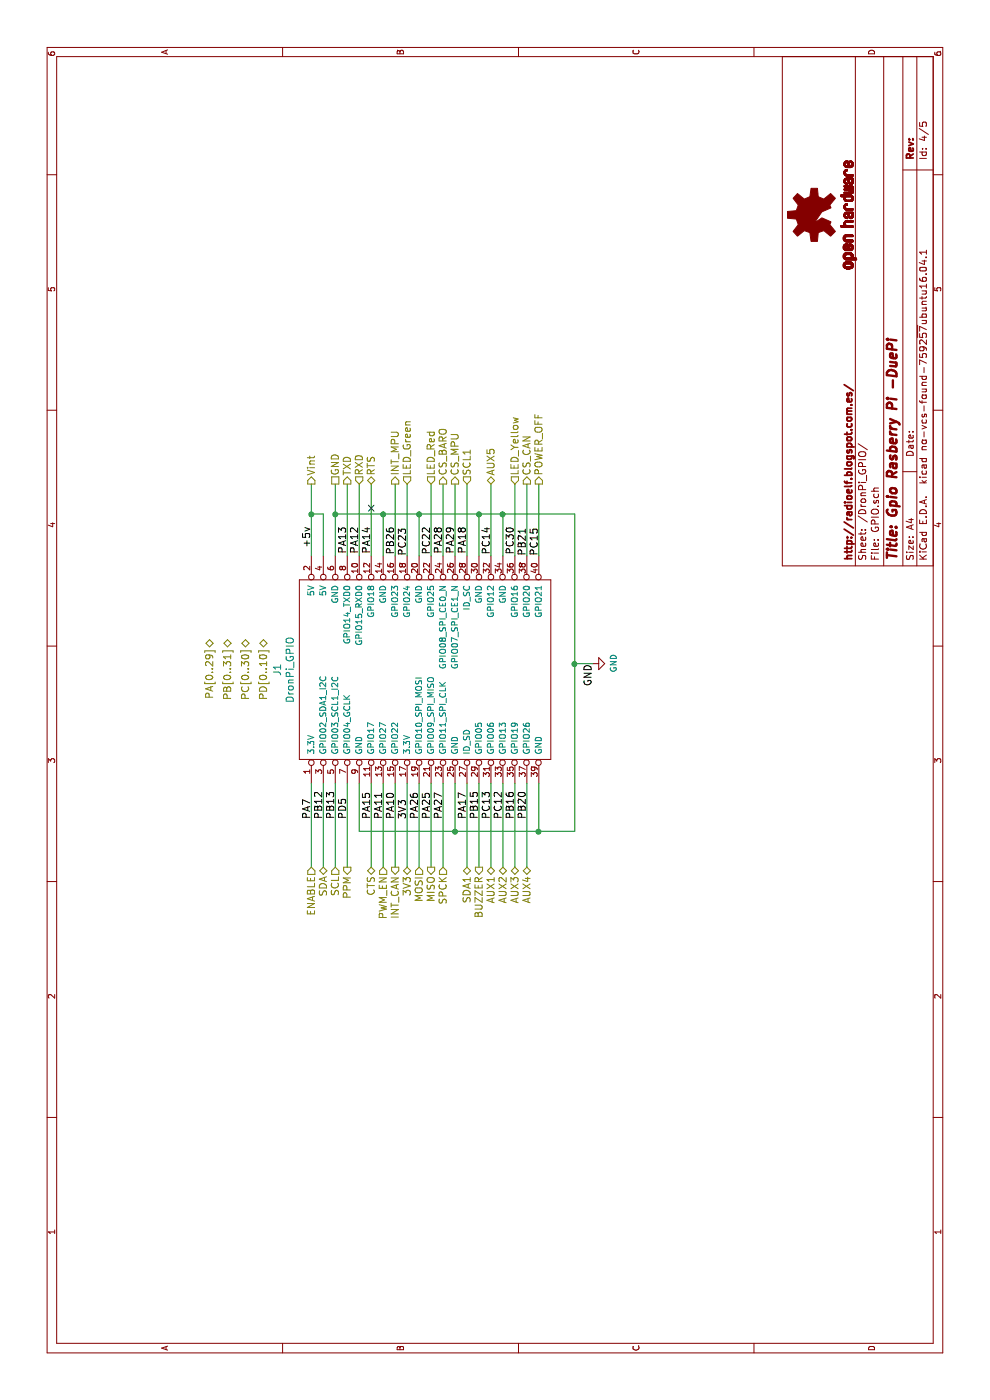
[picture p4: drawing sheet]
EESchema Schematic File Version 2
LIBS:DuePi-rescue
LIBS:power
LIBS:device
LIBS:transistors
LIBS:conn
LIBS:linear
LIBS:regul
LIBS:74xx
LIBS:cmos4000
LIBS:adc-dac
LIBS:memory
LIBS:xilinx
LIBS:microcontrollers
LIBS:dsp
LIBS:microchip
LIBS:analog_switches
LIBS:motorola
LIBS:texas
LIBS:intel
LIBS:audio
LIBS:interface
LIBS:digital-audio
LIBS:philips
LIBS:display
LIBS:cypress
LIBS:siliconi
LIBS:opto
LIBS:atmel
LIBS:contrib
LIBS:valves
LIBS:DuePi-cache
EELAYER 26 0
EELAYER END
$Descr A4 11693 8268
encoding utf-8
Sheet 4 5
Title "Gpio Rasberry Pi -DuePi"
Date ""
Rev ""
Comp "http://radioelf.blogspot.com.es/"
Comment1 ""
Comment2 ""
Comment3 ""
Comment4 ""
$EndDescr
$Comp
L DronPi_GPIO J1
U 1 1
P 5350 2600
F 0 "J1" H 6100 2887 60  0000 C CNN
F 1 "DronPi_GPIO" H 6100 2781 60  0000 C CNN
F 2 "dronpi:raspberrypi2" H 5350 2600 60  0001 C CNN
F 3 "" H 5350 2600 60  0000 C CNN
	1    5350 2600
	1    0    0    -1  
$EndComp
$Comp
L GND #PWR11
U 1 1
P 6150 4950
F 0 "#PWR11" H 6150 4700 50  0001 C CNN
F 1 "GND" H 6155 4777 50  0000 C CNN
F 2 "" H 6150 4950 50  0000 C CNN
F 3 "" H 6150 4950 50  0000 C CNN
	1    6150 4950
	1    0    0    -1  
$EndComp
Text Label 6150 4950 2    60   ~ 0
GND
Text Label 4850 3400 0    60   ~ 0
3V3
Text Label 7300 2600 2    60   ~ 0
+5v
Text Label 4850 3700 0    60   ~ 0
PA27
Text Label 4850 3600 0    60   ~ 0
PA25
Text Label 4850 3500 0    60   ~ 0
PA26
Text Label 4850 2700 0    60   ~ 0
PB12
Text Label 4850 2800 0    60   ~ 0
PB13
Text Label 4850 3900 0    60   ~ 0
PA17
Text Label 7300 3900 2    60   ~ 0
PA18
Text Label 7300 3800 2    60   ~ 0
PA29
Text Label 7300 3700 2    60   ~ 0
PA28
Text Label 7050 4400 0    60   ~ 0
PB21
Text Label 7300 3000 2    60   ~ 0
PA12
Text Label 7300 2900 2    60   ~ 0
PA13
Text HLabel 6350 1750 0    60   BiDi ~ 0
PA[0..29]
Text Label 4850 3100 0    60   ~ 0
PA15
Text Label 7300 3100 2    60   ~ 0
PA14
Text Label 7300 3600 2    60   ~ 0
PC22
Text HLabel 6350 1900 0    60   BiDi ~ 0
PB[0..31]
Wire Wire Line
	7400 3500 7050 3500
Wire Wire Line
	7400 4800 7400 2800
Wire Wire Line
	7400 4000 7050 4000
Wire Wire Line
	7400 4200 7050 4200
Connection ~ 7400 4000
Wire Wire Line
	4750 4500 5150 4500
Wire Wire Line
	4750 3000 4750 4800
Wire Wire Line
	4750 4800 7400 4800
Connection ~ 7400 4200
Wire Wire Line
	5150 3000 4750 3000
Connection ~ 4750 4500
Wire Wire Line
	5150 3800 4750 3800
Connection ~ 4750 3800
Wire Wire Line
	7050 2800 7650 2800
Connection ~ 7400 3500
Wire Wire Line
	7050 3200 7400 3200
Connection ~ 7400 3200
Wire Wire Line
	7050 2700 7400 2700
Wire Wire Line
	7400 2700 7400 2600
Wire Wire Line
	7050 2600 7650 2600
Connection ~ 7400 2600
Wire Wire Line
	5150 3400 4450 3400
Wire Wire Line
	6150 4800 6150 4950
Connection ~ 6150 4800
Wire Wire Line
	5150 3500 4450 3500
Wire Wire Line
	5150 3600 4450 3600
Wire Wire Line
	5150 3700 4450 3700
Wire Wire Line
	7650 3900 7050 3900
Wire Wire Line
	5150 3900 4450 3900
Wire Wire Line
	5150 2700 4450 2700
Wire Wire Line
	5150 2800 4450 2800
Wire Wire Line
	7650 3700 7050 3700
Wire Wire Line
	7650 3800 7050 3800
Wire Wire Line
	7650 4400 7050 4400
Wire Wire Line
	7650 2900 7050 2900
Wire Wire Line
	7650 3000 7050 3000
Wire Wire Line
	5150 3100 4450 3100
Wire Wire Line
	7650 3100 7050 3100
Wire Wire Line
	7050 3600 7650 3600
Wire Wire Line
	7050 3400 7650 3400
Wire Wire Line
	7650 3300 7050 3300
Wire Wire Line
	7650 4300 7050 4300
Wire Wire Line
	7650 4500 7050 4500
Wire Wire Line
	5150 4000 4450 4000
Wire Wire Line
	5150 3200 4450 3200
Wire Wire Line
	5150 3300 4450 3300
Wire Wire Line
	5150 2900 4450 2900
Wire Wire Line
	5150 2600 4450 2600
Text HLabel 6350 2050 0    60   BiDi ~ 0
PC[0..30]
Text Label 7300 4300 2    60   ~ 0
PC30
Text Label 4850 4000 0    60   ~ 0
PB15
Wire Wire Line
	7650 4100 7050 4100
Wire Wire Line
	5150 4100 4450 4100
Wire Wire Line
	5150 4200 4450 4200
Wire Wire Line
	5150 4300 4450 4300
Wire Wire Line
	5150 4400 4450 4400
Text HLabel 7650 2600 2    60   Output ~ 0
Vint
Text HLabel 7650 2900 2    60   Output ~ 0
TXD
Text HLabel 7650 3000 2    60   Input ~ 0
RXD
Text HLabel 7650 3100 2    60   BiDi ~ 0
RTS
Text HLabel 7650 3300 2    60   Output ~ 0
INT_MPU
Text HLabel 7650 3400 2    60   Input ~ 0
LED_Green
Text HLabel 7650 3600 2    60   Input ~ 0
LED_Red
Text HLabel 7650 3700 2    60   Output ~ 0
CS_BARO
Text HLabel 7650 3800 2    60   Output ~ 0
CS_MPU
Text HLabel 7650 3900 2    60   Input ~ 0
SCL1
Text HLabel 7650 4100 2    60   BiDi ~ 0
AUX5
Text HLabel 7650 4300 2    60   Input ~ 0
LED_Yellow
Text HLabel 7650 4400 2    60   Output ~ 0
CS_CAN
Text HLabel 7650 4500 2    60   Output ~ 0
POWER_OFF
Text HLabel 4450 4100 0    60   BiDi ~ 0
AUX1
Text HLabel 4450 4200 0    60   BiDi ~ 0
AUX2
Text HLabel 4450 4300 0    60   BiDi ~ 0
AUX3
Text HLabel 4450 4400 0    60   BiDi ~ 0
AUX4
Text HLabel 4450 4000 0    60   Output ~ 0
BUZZER
Text HLabel 4450 3900 0    60   BiDi ~ 0
SDA1
Text HLabel 4450 3700 0    60   Input ~ 0
SPCK
Text HLabel 4450 3600 0    60   Output ~ 0
MISO
Text HLabel 4450 3500 0    60   Input ~ 0
MOSI
Text HLabel 4450 3400 0    60   BiDi ~ 0
3V3
Text HLabel 4450 3300 0    60   Output ~ 0
INT_CAN
Text HLabel 4450 3200 0    60   Input ~ 0
PWM_EN
Text HLabel 4450 3100 0    60   BiDi ~ 0
CTS
Text HLabel 4450 2600 0    60   Input ~ 0
ENABLE
Text HLabel 4450 2700 0    60   BiDi ~ 0
SDA
Text HLabel 4450 2800 0    60   Input ~ 0
SCL
Text HLabel 4450 2900 0    60   Output ~ 0
PPM
Text HLabel 7650 2800 2    60   UnSpc ~ 0
GND
Connection ~ 7400 2800
Text Label 4850 4400 0    60   ~ 0
PB20
Text Label 7300 4100 2    60   ~ 0
PC14
Text Label 4850 4300 0    60   ~ 0
PB16
Text Label 4850 4100 0    60   ~ 0
PC13
Text Label 4850 4200 0    60   ~ 0
PC12
Text Label 4850 2900 0    60   ~ 0
PD5
Text Label 4850 2600 0    60   ~ 0
PA7
Text Label 7300 3300 2    60   ~ 0
PB26
Text Label 4850 3300 0    60   ~ 0
PA10
Text Label 4850 3200 0    60   ~ 0
PA11
Text Label 7050 4500 0    60   ~ 0
PC15
Text HLabel 6350 2200 0    60   BiDi ~ 0
PD[0..10]
Text Label 7050 3400 0    60   ~ 0
PC23
NoConn ~ 7450 3100
$Comp
L OSHW-LOGOL M4
U 1 1
P 9900 6800
F 0 "M4" H 9950 6850 45  0001 C CNN
F 1 "OSHW-LOGOL" H 200 -50 45  0001 C CNN
F 2 "OSHW-LOGO-L" H 230 100 20  0001 C CNN
F 3 "" H 200 -50 60  0001 C CNN
	1    9900 6800
	1    0    0    -1  
$EndComp
$EndSCHEMATC
